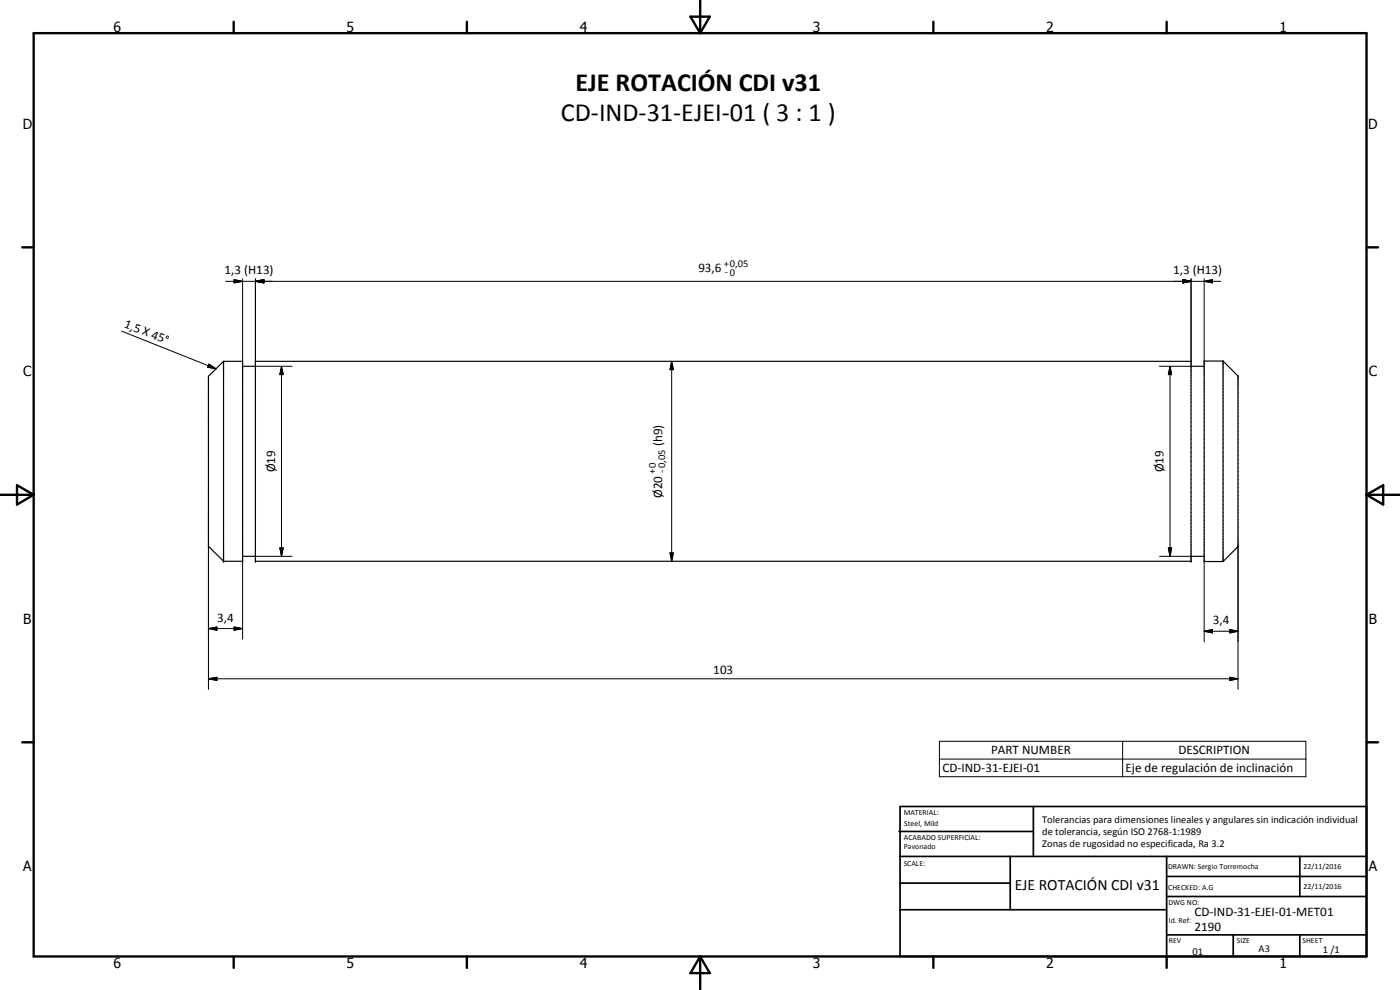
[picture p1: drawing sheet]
<svg xmlns="http://www.w3.org/2000/svg" width="420mm" height="297mm" viewBox="0 0 420 297" stroke-linecap="round" stroke-linejoin="round" font-family="sans-serif">
<path d="M67.1 108.4l-4.5 4.5v51l4.5 4.5M67.1 108.4v60M67.1 108.4h5.7v60h-5.7M72.8 109.9h3.9M76.7 108.4h280.8v60h-280.8zM357.5 109.9h3.9M367.1 108.3v60.2M367.1 108.3l4.4 4.5v51.2l-4.4 4.5M367.1 108.3h-5.7v60.2h5.7M72.8 166.9h3.9M357.5 166.9h3.9" fill="none" stroke="#000" stroke-width=".35"/>
<g fill="#000">
<circle cx="67.1" cy="168.4" r=".18"/>
<circle cx="72.8" cy="168.4" r=".18"/>
<circle cx="76.7" cy="168.4" r=".18"/>
<circle cx="357.5" cy="168.4" r=".18"/>
</g>
<g fill="none" stroke="#000" stroke-width=".71">
<path d="M10.1 9.9h400v277.1h-400zM70.1 6.5v3.4M140.1 6.5v3.4M207.2 5h5.8l-2.9 4.9zM210.1 0v9.9M280.1 6.5v3.4M350.1 6.5v3.4M6.7 74.2h3.4M410.1 74.2h3.5M.1 148.5h10M5.1 145.6l5 2.9-5 2.9zM410.1 148.5h10"/>
<path d="M410.1 148.5l5-2.9v5.8zM6.7 222.7h3.4M410.1 222.7h3.5M70.1 287v3.4M140.1 287v3.4M210.1 287v10M210.1 287l2.9 5h-5.8zM280.1 287v3.4M350.1 287v3.4"/>
</g>
<g fill="none" stroke="#000" stroke-width=".51">
<path d="M269.8 249.5h40.3M270.1 242h140v45h-140zM270.1 257h140M303.2 257v16M310.1 242v15M350.1 257v30M390.1 257v12M270.1 265h33.1M270.1 273h80M350.1 269h60M350.1 263h60M350.1 280.5h60"/>
<path d="M370.1 280.5v6.5M390.1 280.5v6.5"/>
</g>
<g fill="none" stroke="#000" stroke-width=".3">
<path d="M36.5 99.4l28.3 11.3M67.8 84.4h298.6M70.3 83.9l2.5 .5-2.5 .5zM72.8 83.7v24.7M76.7 84.4l2.5-.5v1zM76.7 83.7v24.7M355 83.9l2.5 .5-2.5 .5zM357.5 83.7v24.7M361.4 84.4l2.5-.5v1zM361.4 83.7v24.6M62.7 109.3l2.1 1.4-2.5-.5zM76.7 109.9h11"/>
<path d="M84.5 109.9l.5 2.5h-1zM84.5 109.9v57M201.6 108.4l.5 2.5h-1zM201.6 108.4v60M348 109.9h9.5M351.1 109.9l.5 2.5h-1zM351.1 109.9v57M62.6 163.9v42.9M72.8 168.4v23.4M76.7 166.9h11M84 164.4h1l-.5 2.5zM201.1 165.9h1l-.5 2.5z"/>
<path d="M348 166.9h9.5M350.6 164.4h1l-.5 2.5zM361.4 168.5v24.1M371.5 164v42.8M62.6 188.6l2.5-.5v1zM62.6 188.6h10.2M70.3 188.1l2.5 .5-2.5 .5zM361.4 189.4l2.5-.5v1zM361.4 189.4h10.1M369.1 188.9l2.4 .5-2.4 .5zM62.6 203.7l2.5-.5v1zM62.6 203.7h308.9"/>
<path d="M369.1 203.2l2.4 .5-2.4 .5zM281.9 222.4h110v10.6h-110zM281.9 227.8h110M336.9 222.4v10.6"/>
</g>
<g fill="#000">
<path d="M70.3 83.9l2.5 .5-2.5 .5zM76.7 84.4l2.5-.5v1zM355 83.9l2.5 .5-2.5 .5zM361.4 84.4l2.5-.5v1zM62.7 109.3l2.1 1.4-2.5-.5zM84.5 109.9l.5 2.5h-1zM201.6 108.4l.5 2.5h-1zM351.1 109.9l.5 2.5h-1zM84 164.4h1l-.5 2.5zM201.1 165.9h1l-.5 2.5zM350.6 164.4h1l-.5 2.5zM62.6 188.6l2.5-.5v1z"/>
<path d="M70.3 188.1l2.5 .5-2.5 .5zM361.4 189.4l2.5-.5v1zM369.1 188.9l2.4 .5-2.4 .5zM62.6 203.7l2.5-.5v1zM369.1 203.2l2.4 .5-2.4 .5z"/>
</g>
<g font-size="7.9">
<text x="172.7" y="27.4">EJE ROTACIÓN CDI v31</text>
<text x="168.3" y="36.4">CD-IND-31-EJEI-01 ( 3 : 1 )</text>
</g>
<text font-size="4.7" x="304.6" y="267">EJE ROTACIÓN CDI v31</text>
<g font-size="4.2">
<text x="34" y="9.6">6</text>
<text x="104" y="9.6">5</text>
<text x="174" y="9.6">4</text>
<text x="244" y="9.6">3</text>
<text x="314" y="9.6">2</text>
<text x="384" y="9.6">1</text>
<text x="6.8" y="38.7">D</text>
<text x="410.6" y="38.7">D</text>
<text x="7" y="112.9">C</text>
<text x="410.8" y="112.9">C</text>
<text x="7" y="187.1">B</text>
<text x="410.8" y="187.1">B</text>
<text x="7" y="261.4">A</text>
<text x="410.8" y="261.4">A</text>
<text x="34" y="290.4">6</text>
<text x="104" y="290.4">5</text>
<text x="174" y="290.4">4</text>
<text x="244" y="290.4">3</text>
<text x="314" y="290.4">2</text>
<text x="384" y="290.4">1</text>
</g>
<g font-size="3.9">
<text x="67.4" y="82.3">1,3 (H13)</text>
<text x="209.6" y="81.5">93,6</text>
<text x="352.1" y="82.3">1,3 (H13)</text>
<text x="37" y="98.1" transform="rotate(22 37 98.1)">1,5 X 45°</text>
<text x="198.7" y="133.9" transform="rotate(-90 198.7 133.9)">(h9)</text>
<text x="82.5" y="141.7" transform="rotate(-90 82.5 141.7)">Ø19</text>
<text x="349.2" y="141.7" transform="rotate(-90 349.2 141.7)">Ø19</text>
<text x="198.7" y="149.4" transform="rotate(-90 198.7 149.4)">Ø20</text>
<text x="65.2" y="186.6">3,4</text>
<text x="364" y="187.3">3,4</text>
<text x="214.1" y="202.1">103</text>
<text x="297.5" y="226.4">PART NUMBER</text>
<text x="353.7" y="226.4">DESCRIPTION</text>
<text x="282.8" y="231.7">CD-IND-31-EJEI-01</text>
<text x="337.8" y="231.8">Eje de regulación de inclinación</text>
<text x="358.5" y="275">CD-IND-31-EJEI-01-MET01</text>
<text x="358.5" y="279.4">2190</text>
</g>
<g font-size="3.1">
<text x="217.2" y="80.2">+0,05</text>
<text x="217.5" y="82.6">-0</text>
<text x="196.8" y="142.2" transform="rotate(-90 196.8 142.2)">+0</text>
<text x="199.6" y="141.9" transform="rotate(-90 199.6 141.9)">-0,05</text>
<text x="312.7" y="246.8">Tolerancias para dimensiones lineales y angulares sin indicación individual</text>
<text x="312.7" y="250.4">de tolerancia, según ISO 2768-1:1989</text>
<text x="312.7" y="254">Zonas de rugosidad no especificada, Ra 3.2</text>
<text x="357.9" y="286.4">01</text>
<text x="377.7" y="285.6">A3</text>
<text x="397" y="285.9">1 /1</text>
</g>
<g font-size="2.4">
<text x="271.2" y="244.4">MATERIAL:</text>
<text x="271.3" y="252">ACABADO SUPERFICIAL:</text>
<text x="271.4" y="247.9">Steel, Mild</text>
<text x="271.3" y="254.6">Pavonado</text>
<text x="271.2" y="259.7">SCALE:</text>
<text x="350.6" y="260.8">DRAWN: Sergio Torremocha</text>
<text x="391.2" y="260.6">22/11/2016</text>
<text x="350.6" y="267">CHECKED: A.G</text>
<text x="391.2" y="266.7">22/11/2016</text>
<text x="350.6" y="271.4">DWG NO:</text>
<text x="350.8" y="276.9">Id. Ref:</text>
<text x="350.8" y="282.8">REV</text>
<text x="371.2" y="282.9">SIZE</text>
<text x="390.9" y="282.9">SHEET</text>
</g>
</svg>
